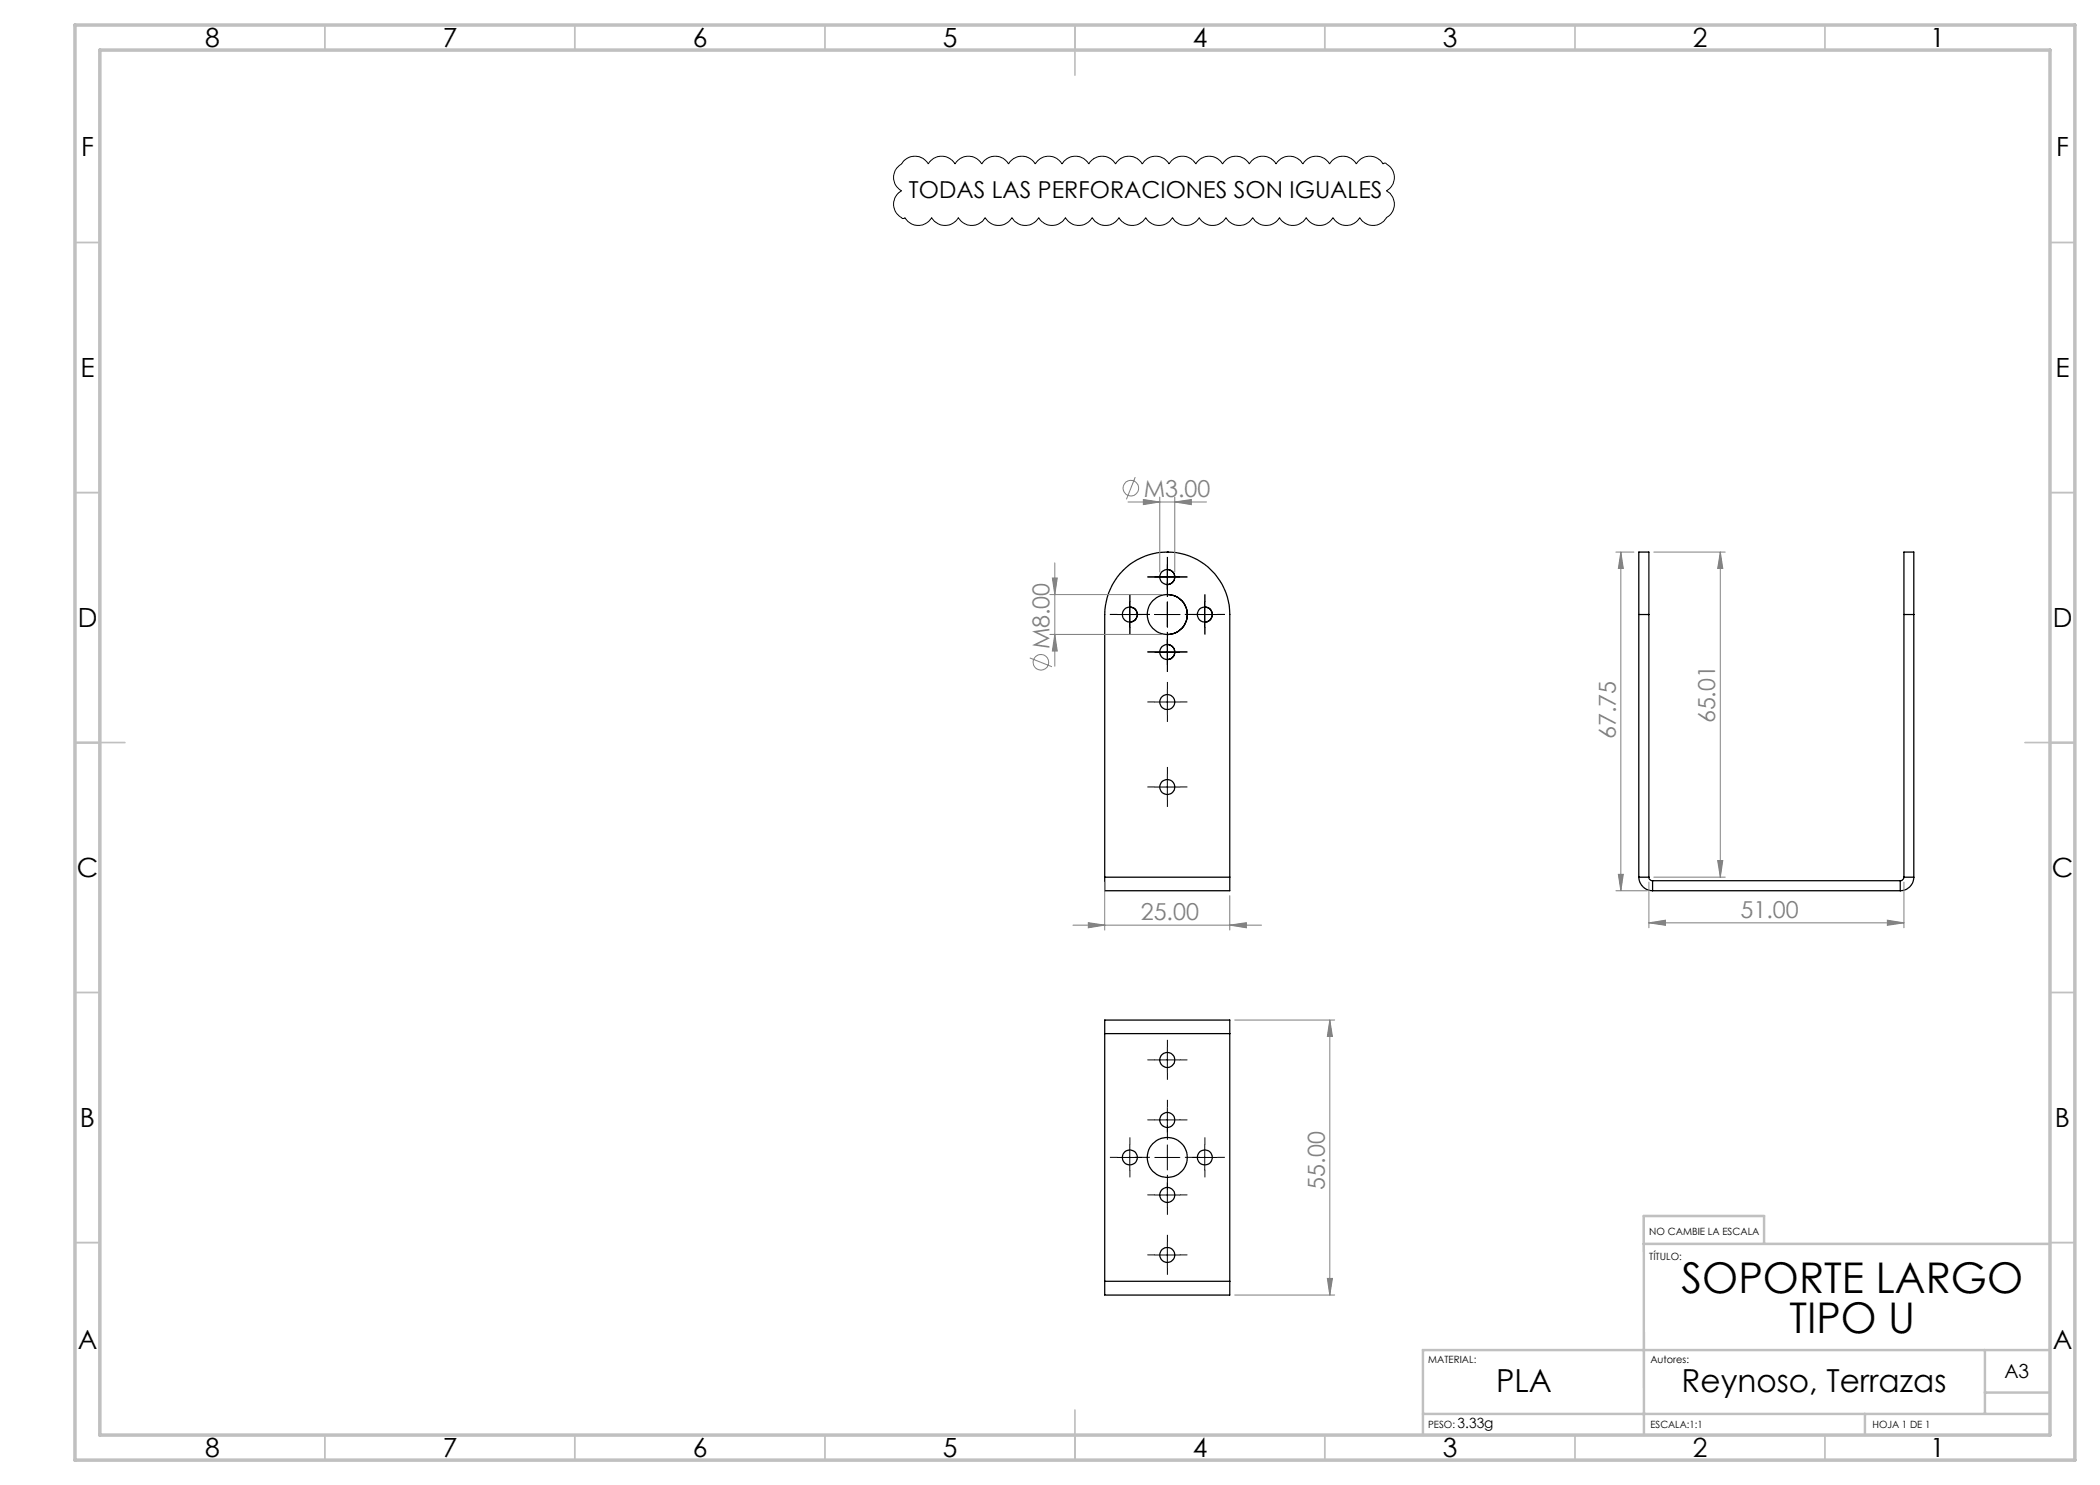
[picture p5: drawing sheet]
<svg xmlns="http://www.w3.org/2000/svg" width="420mm" height="297mm" viewBox="0 0 420 297" stroke-linecap="round" stroke-linejoin="round" font-family="sans-serif">
<g fill="none" stroke="#000" stroke-width=".25">
<path d="M233.5 110.4a12.5 12.5 0 0 0-12.6 12.5v52.5M233.5 110.4h.1M233.5 110.4a12.5 12.5 0 0 1 12.5 12.5v52.5M233.5 118.9a4 4 0 0 1 4 4 4 4 0 0 1-4 4M233.5 113.9a1.5 1.5 0 0 1 1.5 1.5 1.5 1.5 0 0 1-1.5 1.5M226 121.4a1.5 1.5 0 0 1 1.5 1.5 1.5 1.5 0 0 1-1.5 1.5M233.5 128.9a1.5 1.5 0 0 1 1.5 1.5 1.5 1.5 0 0 1-1.5 1.5M240.9 121.4a1.5 1.5 0 0 1 1.6 1.5 1.5 1.5 0 0 1-1.6 1.5M327.8 122.9v-12.5h2v12.5M327.8 122.9h2M327.8 122.9v52.5M329.8 122.9v52.5"/>
<path d="M380.8 122.9v-12.5h2v12.5M380.8 122.9h2M380.8 122.9v52.5M382.8 122.9v52.5M220.9 175.4v2.7h25.1v-2.7M220.9 175.4h25.1M327.8 175.4a2.77 2.77 0 0 0 2.7 2.7M327.8 175.4h2M329.8 175.4a.72 .72 0 0 0 .7 .7M330.5 178.1h49.5M330.5 176.1v2M330.5 176.1h49.5"/>
<path d="M380 176.1v2M380.8 175.4a.79 .79 0 0 1-.8 .7M380.8 175.4h2M382.8 175.4a2.71 2.71 0 0 1-2.8 2.7M220.9 206.7v-2.7h25.1v2.7M220.9 206.7v49.6M220.9 206.7h25.1M246 206.7v49.6M220.9 256.3v2.7h25.1v-2.7M220.9 256.3h25.1"/>
<circle cx="233.4" cy="115.4" r="1.5"/>
<circle cx="226" cy="122.9" r="1.51"/>
<circle cx="233.5" cy="130.4" r="1.51"/>
<circle cx="233.5" cy="122.9" r="4"/>
<circle cx="241" cy="122.9" r="1.51"/>
<circle cx="233.5" cy="157.4" r="1.49"/>
<circle cx="233.5" cy="140.4" r="1.49"/>
<circle cx="233.5" cy="212" r="1.51"/>
<circle cx="226" cy="231.5" r="1.49"/>
<circle cx="233.4" cy="224" r="1.5"/>
<circle cx="233.4" cy="239" r="1.5"/>
<circle cx="233.5" cy="231.5" r="4"/>
<circle cx="241" cy="231.5" r="1.51"/>
<circle cx="233.5" cy="251" r="1.49"/>
</g>
<g fill="none" stroke="#808080" stroke-width=".2">
<path d="M227 95.4l-1.7 4.5M228.7 99.9l3.3 .5-3.3 .5zM232 99.4v15M234.9 99.4v15M210 118.9h22.5M210.5 115.6h1l-.5 3.3zM211 112.6v20.6M225.6 100.4h15.7M234.9 100.4l3.4-.5v1zM323.2 110.4h3.6M324.2 110.4l.5 3.3h-1zM324.2 110.4v67.7"/>
<path d="M330.8 110.4h14.3M344.1 110.4v65M344.1 110.4l.5 3.3h-1.1zM206 131.6l4.4 1.7M210 126.9h22.5M211 126.9l.5 3.3h-1zM220.9 176.4v9.6M246 179.1v6.9M323.2 178.1h6.3M323.7 174.9h1l-.5 3.2zM329.8 176.4v9.2M330.8 175.4h14.3"/>
<path d="M343.5 172.1h1.1l-.5 3.3zM380.8 176.4v9.2M214.6 185h37.7M217.7 184.5l3.2 .5-3.2 .6zM246 185l3.3-.5v1.1zM329.8 184.6l3.3-.6v1.1zM329.8 184.6h51M377.5 184l3.3 .6-3.3 .5zM246.9 204h20M266 204v55M266 204l.5 3.3h-1zM246.9 259h20"/>
<path d="M265.5 255.7h1l-.5 3.3z"/>
<circle cx="226.2" cy="97.6" r="1.55"/>
<circle cx="208.2" cy="132.5" r="1.56"/>
</g>
<g fill="none" stroke="#000" stroke-width=".2">
<path d="M180.7 32.2a3.1 3.1 0 0 1 5 .6 3.1 3.1 0 0 1 5.3 0 3.1 3.1 0 0 1 5.4 0 3.1 3.1 0 0 1 5.3 0 3.1 3.1 0 0 1 5.3 0 3.1 3.1 0 0 1 5.4 0 3.1 3.1 0 0 1 5.4 0 3.1 3.1 0 0 1 5.3 0 3.1 3.1 0 0 1 5.4 0 3.1 3.1 0 0 1 5.3 0 3.1 3.1 0 0 1 5.3 0 3.1 3.1 0 0 1 5.4 0 3.1 3.1 0 0 1 5.4 0 3.1 3.1 0 0 1 5.3 0 3.1 3.1 0 0 1 5.4 0 3.1 3.1 0 0 1 5.3 0 3.1 3.1 0 0 1 5.4 0 3.1 3.1 0 0 1 5.3 0l.2-.1a.56 .56 0 0 1 .7 .2 3 3 0 0 1-.2 5.3 3.1 3.1 0 0 1 0 5.3 3.1 3.1 0 0 1-5.3 0 3.1 3.1 0 0 1-5.4 0 3.1 3.1 0 0 1-5.4 0 3.1 3.1 0 0 1-5.3 0 3.1 3.1 0 0 1-5.4 0 3.1 3.1 0 0 1-5.3 0 3.1 3.1 0 0 1-5.3 0 3.1 3.1 0 0 1-5.4 0 3.1 3.1 0 0 1-5.4 0 3.1 3.1 0 0 1-5.3 0 3.1 3.1 0 0 1-5.4 0 3.1 3.1 0 0 1-5.3 0 3.1 3.1 0 0 1-5.3 0 3.1 3.1 0 0 1-5.4 0 3.1 3.1 0 0 1-5.4 0 3.1 3.1 0 0 1-5.3 0 3.1 3.1 0 0 1-5.4 0 3.1 3.1 0 0 1-5.3 0l-.1 .1a1.04 1.04 0 0 1-1.2-.5 3 3 0 0 1 .6-4.9 3.1 3.1 0 0 1 0-5.4zM231 115.4h5M233.5 112.9v5M223.4 122.9h5.1M226 120.4v5M231 122.9h5M231 130.4h5M233.5 120.4v5M233.5 127.9v5M233.5 137.9v5M238.5 122.9h5M240.9 120.4v5"/>
<path d="M231 140.4h5M231 157.4h5M233.5 154.9v5M231 212h5M233.5 209.5v5M223.4 231.5h5.1M226 229v5M231 231.5h5M231 224h5M231 239h5M233.5 221.5v5M233.5 229v5"/>
<path d="M233.5 236.5v5M238.5 231.5h5M240.9 229v5M231 251h5M233.5 248.5v5"/>
</g>
<g fill="none" stroke="#000" stroke-width=".2" stroke-dasharray="15.2 1.3 1.3 1.3" stroke-linecap="butt">
<path d="M231 115.4h-1.5M233.5 117.9v-1.5M233.5 112.9v-1.5M233.5 117.9v1.5M236 115.4h1.5M223.5 122.9h-1.5M226 120.4v-1.5M226 125.4v1.5M228.5 122.9h-1.5M228.5 122.9h1.5M231 130.4h-1.5M233.5 127.9v1.5"/>
<path d="M233.5 137.9v-1.5M233.5 127.9v-1.5M233.5 132.9v1.5M236 130.4h1.5M238.5 122.9h1.5M238.5 122.9h-1.5M241 120.4v-1.5M241 125.4v1.5M243.5 122.9h1.5M231 140.4h-1.5M231 157.4h-1.5M233.5 142.9v1.5"/>
<path d="M233.5 154.9v-1.5M233.5 159.9v1.5M236 140.4h1.5M236 157.4h1.5M231 212h-1.5M233.5 209.5v-1.5M233.5 214.5v1.5M236 212h1.5M223.5 231.5h-1.5M226 229v-1.5M226 234v1.5M228.5 231.5h-1.5"/>
<path d="M228.5 231.5h1.5M231 224h-1.5M231 239h-1.5M233.5 226.5v-1.5M233.5 236.5v1.5M233.5 221.5v-1.5M233.5 226.5v1.5M233.5 236.5v-1.5M236 224h1.5M236 239h1.5M238.5 231.5h1.5M238.5 231.5h-1.5"/>
<path d="M241 229v-1.5M241 234v1.5M243.5 231.5h1.5M231 251h-1.5M233.5 241.5v1.5M233.5 248.5v-1.5M233.5 253.5v1.5M236 251h1.5"/>
</g>
<g fill="none" stroke="#c0c0c0" stroke-width=".35">
<path d="M65 5v5M115 5v5M165 5v5M215 5v10M265 5v5M315 5v5M365 5v5M15 48.5h5M410 48.5h5M15 98.5h5M410 98.5h5M15 148.5h10"/>
<path d="M405 148.5h10M15 198.5h5M410 198.5h5M15 248.5h5M410 248.5h5M65 287v5M115 287v5M165 287v5M215 282v10M265 287v5M315 287v5M365 287v5"/>
</g>
<path d="M328.8 248.8h81.2M328.8 248.8v-5.6h24v5.6M328.8 248.8v38.2M397 270v12.8M397 278.5h13M410 270h-125.4v17M284.6 282.8h125.4M373 282.8v4.2" fill="none" stroke="#c0c0c0" stroke-width=".5"/>
<path d="M15 5h400v287h-400zM20 10h390v277h-390z" fill="none" stroke="#c0c0c0" stroke-width=".7"/>
<g fill="#808080">
<path d="M228.7 99.9l3.3 .5-3.3 .5zM234.9 100.4l3.4-.5v1z"/>
<path d="M329.8 184.6l3.3-.6v1.1zM377.5 184l3.3 .6-3.3 .5z"/>
<path d="M246 185l3.3-.5v1.1zM217.7 184.5l3.2 .5-3.2 .6z"/>
<path d="M344.1 110.4l.5 3.3h-1.1zM343.5 172.1h1.1l-.5 3.3z"/>
<path d="M210.5 115.6h1l-.5 3.3zM211 126.9l.5 3.3h-1zM324.2 110.4l.5 3.3h-1zM323.7 174.9h1l-.5 3.2z"/>
<path d="M266 204l.5 3.3h-1zM265.5 255.7h1l-.5 3.3z"/>
</g>
<g font-size="8.5">
<text x="336.3" y="258.6">SOPORTE LARGO</text>
<text x="357.9" y="266.7">TIPO U</text>
</g>
<g font-size="6.3">
<text x="299.2" y="278.4">PLA</text>
<text x="336.3" y="278.4">Reynoso, Terrazas</text>
</g>
<g font-size="5.3">
<text x="41" y="9.5">8</text>
<text x="88.5" y="9.5">7</text>
<text x="138.5" y="9.5">6</text>
<text x="188.5" y="9.5">5</text>
<text x="238.5" y="9.5">4</text>
<text x="288.5" y="9.5">3</text>
<text x="338.5" y="9.5">2</text>
<text x="386" y="9.5">1</text>
<text x="16.2" y="31.3">F</text>
<text x="411.2" y="31.3">F</text>
<text x="16.1" y="75.5">E</text>
<text x="411.1" y="75.5">E</text>
<text x="15.5" y="125.5">D</text>
<text x="410.5" y="125.5">D</text>
<text x="15.4" y="175.5">C</text>
<text x="410.4" y="175.5">C</text>
<text x="16" y="225.5">B</text>
<text x="411" y="225.5">B</text>
<text x="15.5" y="269.8">A</text>
<text x="410.5" y="269.8">A</text>
<text x="41" y="291.5">8</text>
<text x="88.5" y="291.5">7</text>
<text x="138.5" y="291.5">6</text>
<text x="188.5" y="291.5">5</text>
<text x="238.5" y="291.5">4</text>
<text x="288.5" y="291.5">3</text>
<text x="338.5" y="291.5">2</text>
<text x="386" y="291.5">1</text>
</g>
<text font-size="4.7" x="181.8" y="39.6">TODAS LAS PERFORACIONES SON IGUALES</text>
<g font-size="4.7" fill="#808080">
<text x="228.8" y="99.3">M3.00</text>
<text x="209.9" y="129.9" transform="rotate(-90 209.9 129.9)">M8.00</text>
<text x="323.2" y="147.8" transform="rotate(-90 323.2 147.8)">67.75</text>
<text x="343.1" y="144.7" transform="rotate(-90 343.1 144.7)">65.01</text>
<text x="228.2" y="184">25.00</text>
<text x="348.1" y="183.5">51.00</text>
<text x="265" y="237.9" transform="rotate(-90 265 237.9)">55.00</text>
</g>
<text font-size="3.9" x="400.9" y="275.5">A3</text>
<text font-size="2.8" x="291.5" y="285.6">3.33g</text>
<g font-size="2">
<text x="329.9" y="247">NO CAMBIE LA ESCALA</text>
<text x="329.9" y="251.9">TÍTULO:</text>
<text x="285.6" y="272.5">MATERIAL:</text>
<text x="330.1" y="272.5">Autores:</text>
<text x="285.6" y="285.5">PESO:</text>
<text x="330.1" y="285.6">ESCALA:1:1</text>
<text x="374.5" y="285.6">HOJA 1 DE 1</text>
</g>
</svg>
